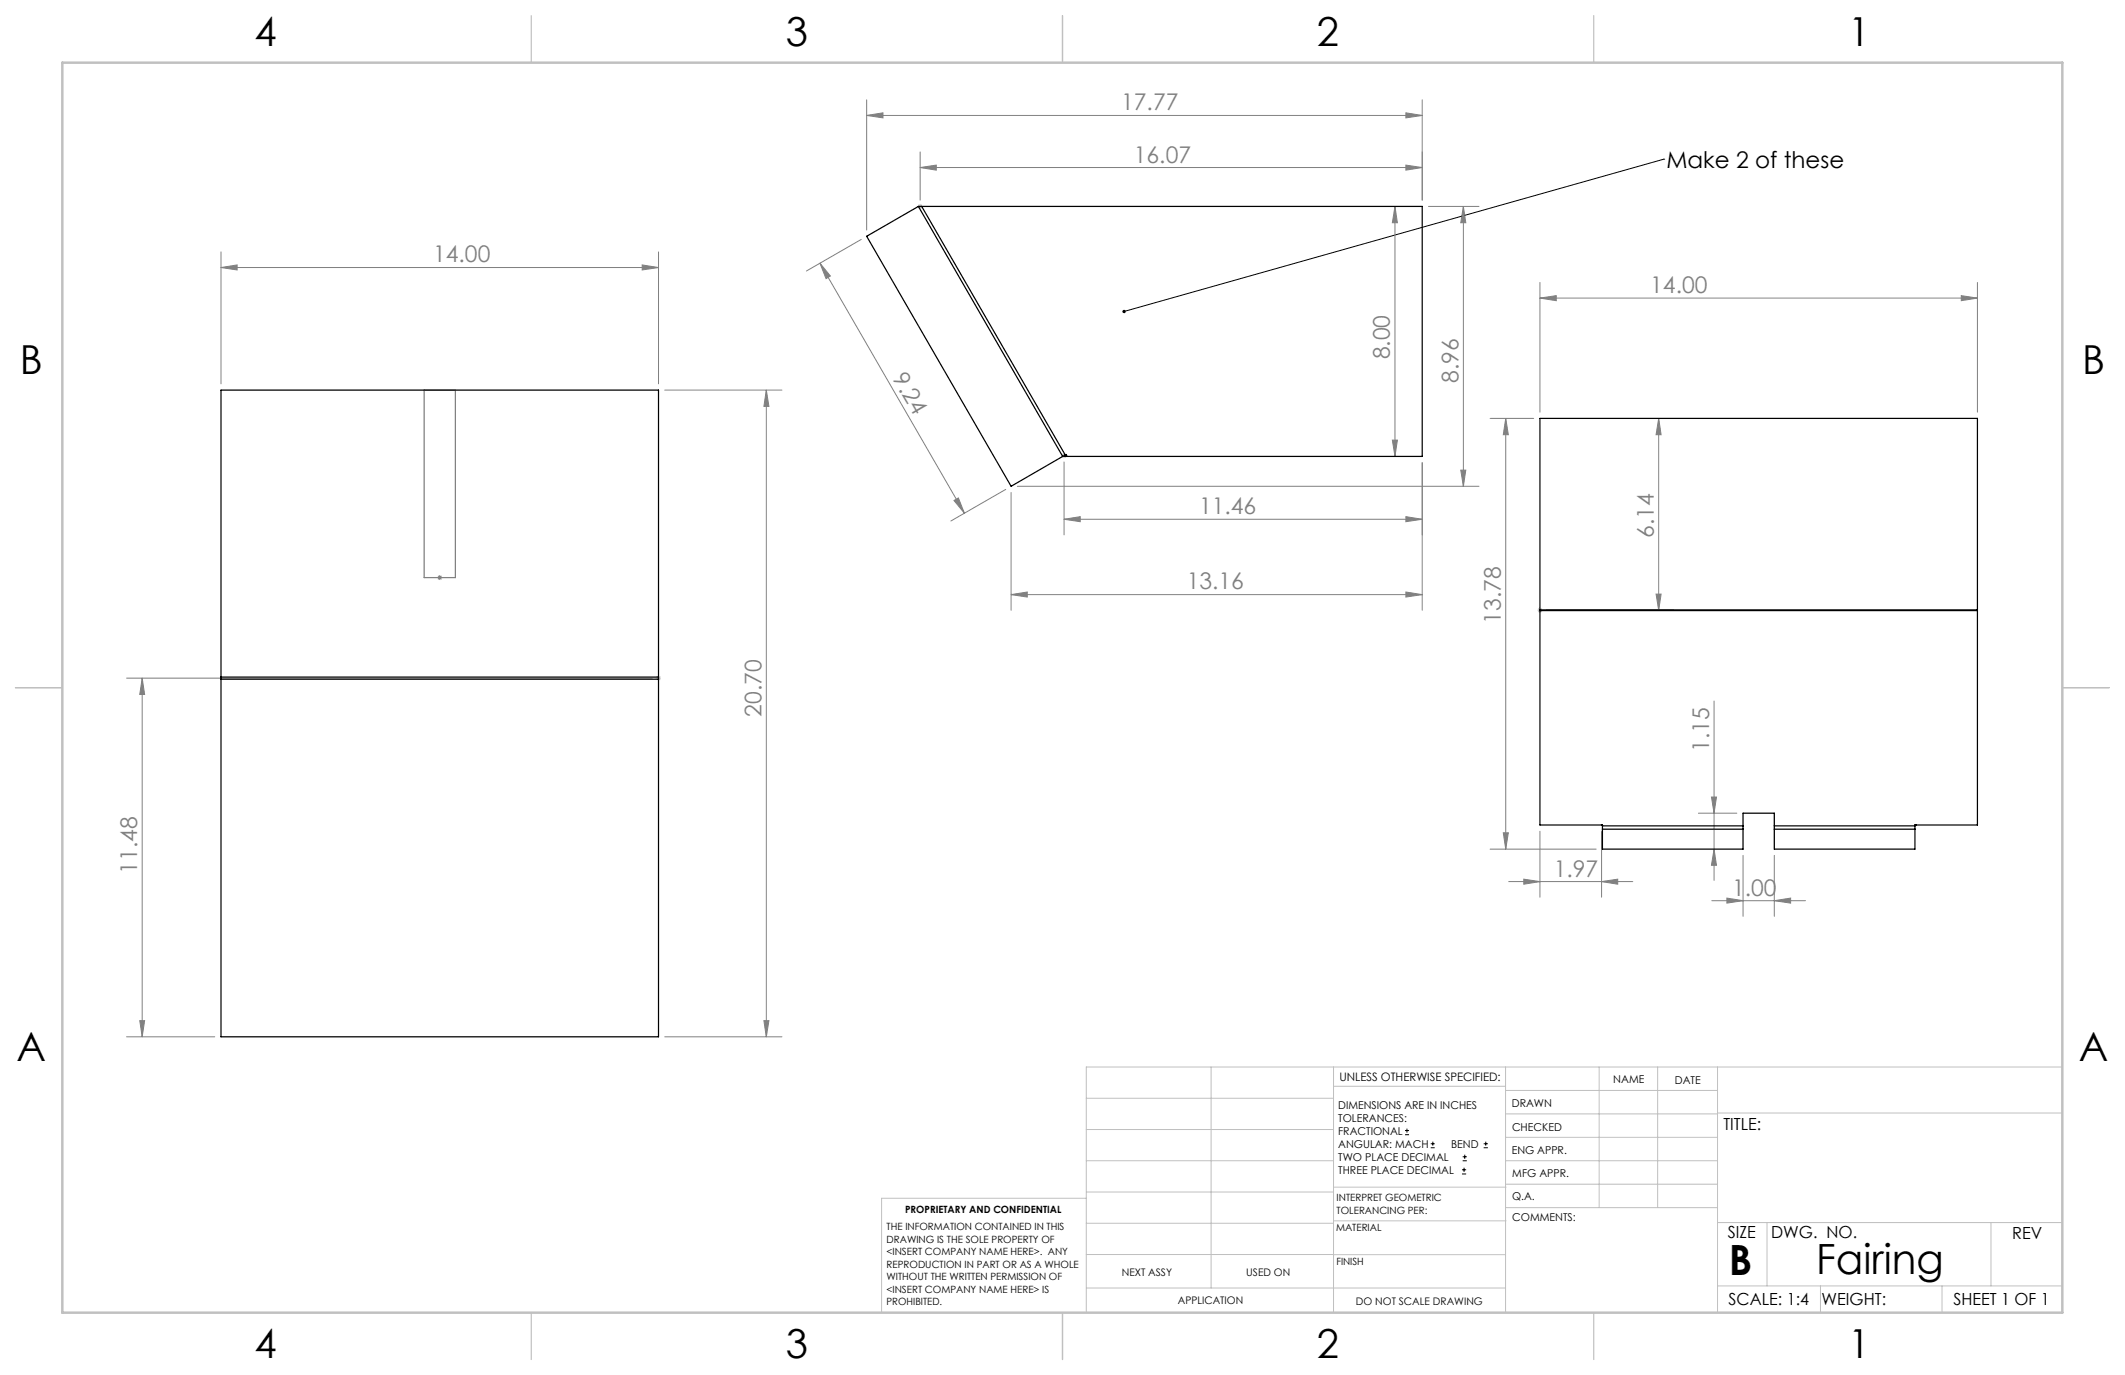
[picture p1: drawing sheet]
<svg xmlns="http://www.w3.org/2000/svg" width="432mm" height="279mm" viewBox="0 0 432 279" stroke-linecap="round" stroke-linejoin="round" font-family="sans-serif">
<g fill="none" stroke="#000" stroke-width=".2">
<path d="M338.1 32.3h.1M338.1 32.3l-109.7 31M285.5 230.6h.8M285.5 229.7h.8M285.9 229.3v.9M290.7 233.2h.8M290.7 232.4h.8M291.1 232v.8M297.1 238.5h.8M297.1 237.7h.8M297.2 235.9h.9M297.2 235.1h.9"/>
<path d="M297.5 237.3v.8M297.6 234.6v.9M301.5 233.2h.8M301.5 232.4h.8M301.9 232v.8"/>
</g>
<g fill="none" stroke="#808080" stroke-width=".2">
<path d="M176.1 23.5l3.3-.6v1.1zM176.1 20.3v26.4M176.1 23.5h112.9M187 34l3.3-.5v1.1zM187 30.9v9.8M187 34h102M285.7 22.9l3.3 .6-3.3 .5zM285.7 33.5l3.3 .5-3.3 .6zM289 20.3v20.4M44.9 54.4l3.3-.6v1.1zM44.9 51.2v26.8M44.9 54.4h88.9"/>
<path d="M130.5 53.8l3.3 .6-3.3 .5zM133.8 51.2v26.8M166.6 53.5l29.4 50.8M166.6 53.5l2.1 2.6-.8 .5zM175 48.6l-11.1 6.5M283.5 41.9v50.8M283.5 41.9l.5 3.4h-1.1zM290.3 41.9h10.2M297.4 41.9v56.9M297.4 41.9l.5 3.4h-1.1zM312.9 57.4v26.3M401.8 57.4v26.3"/>
<path d="M135.1 79.3h23.8M155.7 79.3l.5 3.3h-1zM155.7 79.3v131.4M312.9 60.6l3.3-.5v1zM312.9 60.6h88.9M398.5 60.1l3.3 .5-3.3 .5zM204.4 99.4l-11.2 6.5M206.7 98.8h93.8M216.2 93.9v14.8M282.9 89.4h1.1l-.5 3.3zM289 94v30M296.8 95.5h1.1l-.5 3.3z"/>
<path d="M302.8 85h8.8M306 85l.5 3.3h-1zM306 85v87.5M337 85v39M337 85l.5 3.3h-1zM88.8 117.4h1.1M89 117l.7 .7M89.4 116.9v1M89.7 117l-.7 .7M193.9 101.7l.8-.5 1.3 3.1zM205.5 100.1v23.9M216.2 105.5l3.3-.5v1z"/>
<path d="M216.2 105.5h72.8M285.7 105l3.3 .5-3.3 .5zM25.7 137.8h106.8M28.9 137.8l.5 3.3h-1zM28.9 137.8v72.9M205.5 120.8l3.2-.5v1zM205.5 120.8h83.5M285.7 120.3l3.3 .5-3.3 .5zM314.2 124h26M336.5 120.7h1l-.5 3.3zM348.3 142.5v36.4M302.8 172.5h21.5"/>
<path d="M305.5 169.2h1l-.5 3.3zM306.6 179.1h25.2M309.6 178.6l3.3 .5-3.3 .6zM312.9 168.9v13.4M325.4 179.1l3.3-.5v1.1zM325.4 168.9v13.4M345.1 165.2h7.8M347.8 162h1l-.5 3.2zM348.3 172.5l.5 3.3h-1zM354.2 173.8v12.4M360.5 173.8v12.4M347.8 183h19.1"/>
<path d="M350.9 182.5l3.3 .5-3.3 .5zM360.5 183l3.4-.5v1zM25.7 210.7h17.9M28.4 207.4h1l-.5 3.3zM135.1 210.7h23.8M155.2 207.4h1l-.5 3.3z"/>
</g>
<g fill="none" stroke="#c0c0c0" stroke-width=".2">
<path d="M186.4 41.9h1.1M186.6 41.6l.7 .7M187 41.5v.9M187.3 41.6l-.7 .7M215.7 92.6h1M215.9 92.3l.7 .7M216.2 92.1v1M216.6 92.3l-.7 .7M133.3 137.8h1M133.5 137.4l.7 .7M133.8 137.3v1M134.2 137.4l-.7 .7"/>
<path d="M312.4 124h1M312.6 123.6l.7 .8M312.9 123.5v1M313.3 123.6l-.7 .8M246.1 216.8v44.9M271 216.8v49.9M305.9 216.8v49.9M324.9 216.8v28.6M336.8 216.8v28.6M349 216.8v49.9M419.1 216.8h-198.4v49.9M220.7 235.9h50.3"/>
<path d="M220.7 229.5h50.3M220.7 223.2h50.3M271 220.7h34.9M305.9 231.1h43.1M305.9 226.3h43.1M305.9 221.6h43.1M305.9 235.9h43.1M349 226.2h70.1M220.7 248.6h50.3M220.7 242.2h50.3M220.7 254.9h50.3M220.7 243.5h-41.6v23.2"/>
<path d="M271 255h34.9M271 248.1h35M271 241.2h35M305.9 240.6h43.1M306 245.4h43M349 248.4h70.1M359.1 248.4v12.9M404.6 248.4v12.9M220.7 261.7h85.2M349 261.3h70.1M369.9 261.3v5.4M394.6 261.3v5.4"/>
</g>
<path d="M108 3.2v9.5M215.9 3.2v9.5M323.8 3.2v9.5M3.1 139.7h9.6M419.1 139.7h9.5M108 266.7v9.6M215.9 266.7v9.6M323.8 266.7v9.6" fill="none" stroke="#c0c0c0" stroke-width=".25"/>
<path d="M12.7 12.7h406.4v254h-406.4z" fill="none" stroke="#c0c0c0" stroke-width=".5"/>
<path d="M86.2 79.3h6.3v38.1h-6.3z" fill="none" stroke="#808080" stroke-width=".25"/>
<path d="M228.2 63a.35 .35 0 0 1 .5 .1 .35 .35 0 0 1-.2 .5 .35 .35 0 0 1-.4-.2l.3-.1-.3 .1z" fill="#000"/>
<g fill="#808080">
<path d="M216.2 105.5l3.3-.5v1zM285.7 105l3.3 .5-3.3 .5zM187 34l3.3-.5v1.1zM285.7 33.5l3.3 .5-3.3 .6z"/>
<path d="M336.5 120.7h1l-.5 3.3zM337 85l.5 3.3h-1z"/>
<path d="M28.9 137.8l.5 3.3h-1zM28.4 207.4h1l-.5 3.3z"/>
<path d="M193.9 101.7l.8-.5 1.3 3.1zM166.6 53.5l2.1 2.6-.8 .5z"/>
<path d="M398.5 60.1l3.3 .5-3.3 .5zM312.9 60.6l3.3-.5v1zM325.4 179.1l3.3-.5v1.1zM309.6 178.6l3.3 .5-3.3 .6zM360.5 183l3.4-.5v1zM350.9 182.5l3.3 .5-3.3 .5z"/>
<path d="M44.9 54.4l3.3-.6v1.1zM130.5 53.8l3.3 .6-3.3 .5zM176.1 23.5l3.3-.6v1.1zM285.7 22.9l3.3 .6-3.3 .5zM205.5 120.8l3.2-.5v1zM285.7 120.3l3.3 .5-3.3 .5z"/>
<path d="M347.8 162h1l-.5 3.2zM348.3 172.5l.5 3.3h-1z"/>
<path d="M155.2 207.4h1l-.5 3.3zM155.7 79.3l.5 3.3h-1zM305.5 169.2h1l-.5 3.3zM306 85l.5 3.3h-1z"/>
<path d="M297.4 41.9l.5 3.4h-1.1zM296.8 95.5h1.1l-.5 3.3zM283.5 41.9l.5 3.4h-1.1zM282.9 89.4h1.1l-.5 3.3z"/>
</g>
<g fill="none" stroke="#000" stroke-width=".25">
<path d="M186.6 41.9l-10.5 6.1 29.4 50.8 10.4-6.1M186.6 41.9l29.3 50.8M186.6 41.9h102.4v50.8h-72.6l.3-.2-.1-.1-.1 .1M187.3 41.9l29.2 50.6M44.9 79.3h88.9v131.4h-88.9zM216.5 92.5l-.6 .2M312.9 85h88.9v82.6h-12.7v4.9h-28.6v-7.3h-6.3v7.3h-28.6v-4.9h-12.7zM44.9 137.6h88.9M44.9 138h88.9M312.9 124.1h88.9M312.9 123.9h88.9M325.6 167.8h28.6"/>
<path d="M325.6 168.5h28.6M360.5 167.8h28.6M360.5 168.5h28.6"/>
</g>
<g font-size="8.5">
<text x="351.3" y="259">B</text>
<text x="369.1" y="258.9">Fairing</text>
</g>
<g font-size="8.1">
<text x="51.7" y="9.3">4</text>
<text x="159.7" y="9.3">3</text>
<text x="267.6" y="9.3">2</text>
<text x="375.6" y="9.3">1</text>
<text x="4" y="76">B</text>
<text x="423.1" y="76">B</text>
<text x="3.3" y="215.7">A</text>
<text x="422.4" y="215.7">A</text>
<text x="51.7" y="276">4</text>
<text x="159.7" y="276">3</text>
<text x="267.6" y="276">2</text>
<text x="375.6" y="276">1</text>
</g>
<g font-size="4.7" fill="#808080">
<text x="227.8" y="22.4">17.77</text>
<text x="230.4" y="33">16.07</text>
<text x="88" y="53.3">14.00</text>
<text x="335.3" y="59.5">14.00</text>
<text x="181.2" y="76.7" transform="rotate(60 181.2 76.7)">9.24</text>
<text x="282.4" y="73" transform="rotate(-90 282.4 73)">8.00</text>
<text x="296.4" y="77.8" transform="rotate(-90 296.4 77.8)">8.96</text>
<text x="243.6" y="104.5">11.46</text>
<text x="336" y="109.3" transform="rotate(-90 336 109.3)">6.14</text>
<text x="241.1" y="119.8">13.16</text>
<text x="305" y="126.7" transform="rotate(-90 305 126.7)">13.78</text>
<text x="154.7" y="145.7" transform="rotate(-90 154.7 145.7)">20.70</text>
<text x="347.3" y="152.8" transform="rotate(-90 347.3 152.8)">1.15</text>
<text x="27.9" y="177.5" transform="rotate(-90 27.9 177.5)">11.48</text>
<text x="315.7" y="178.1">1.97</text>
<text x="351.9" y="182">1.00</text>
</g>
<text font-size="4.7" x="338.6" y="34.1">Make 2 of these</text>
<g font-size="3.4">
<text x="350.2" y="229.5">TITLE:</text>
<text x="351.1" y="251.6">SIZE</text>
<text x="359.9" y="251.6">DWG. NO.</text>
<text x="408.9" y="251.7">REV</text>
<text x="351.2" y="265.2">SCALE: 1:4</text>
<text x="370.1" y="265.3">WEIGHT:</text>
<text x="396.9" y="265.2">SHEET 1 OF 1</text>
</g>
<text font-size="2.4" x="272.2" y="219.7">UNLESS OTHERWISE SPECIFIED:</text>
<g font-size="2.2">
<text x="327.8" y="220.1">NAME</text>
<text x="340.3" y="220.2">DATE</text>
<text x="271.9" y="225.3">DIMENSIONS ARE IN INCHES</text>
<text x="271.9" y="227.9">TOLERANCES:</text>
<text x="307.2" y="224.9">DRAWN</text>
<text x="271.9" y="230.6">FRACTIONAL</text>
<text x="271.9" y="233.2">ANGULAR: MACH</text>
<text x="294.9" y="233.2">BEND</text>
<text x="307.3" y="229.8">CHECKED</text>
<text x="271.9" y="235.9">TWO PLACE DECIMAL</text>
<text x="271.9" y="238.5">THREE PLACE DECIMAL</text>
<text x="307.2" y="234.5">ENG APPR.</text>
<text x="307.3" y="239.2">MFG APPR.</text>
<text x="307.3" y="243.9">Q.A.</text>
<text x="307.3" y="248.1">COMMENTS:</text>
</g>
<g font-size="2.1">
<text x="227.9" y="259.2">NEXT ASSY</text>
<text x="253.3" y="259.2">USED ON</text>
<text x="239.3" y="265">APPLICATION</text>
<text x="275.5" y="265.1">DO NOT SCALE DRAWING</text>
</g>
<g font-size="2">
<text x="271.6" y="244.1">INTERPRET GEOMETRIC</text>
<text x="180.2" y="250">THE INFORMATION CONTAINED IN THIS</text>
<text x="183.9" y="246.4">PROPRIETARY AND CONFIDENTIAL</text>
<text x="271.5" y="250.2">MATERIAL</text>
<text x="271.6" y="246.6">TOLERANCING PER:</text>
<text x="180.2" y="252.5">DRAWING IS THE SOLE PROPERTY OF</text>
<text x="180.2" y="255.1">&lt;INSERT COMPANY NAME HERE&gt;. ANY</text>
<text x="180.2" y="257.6">REPRODUCTION IN PART OR AS A WHOLE</text>
<text x="271.5" y="257">FINISH</text>
<text x="180.2" y="260.1">WITHOUT THE WRITTEN PERMISSION OF</text>
<text x="180.2" y="262.6">&lt;INSERT COMPANY NAME HERE&gt; IS</text>
<text x="180.2" y="265.2">PROHIBITED.</text>
</g>
</svg>
